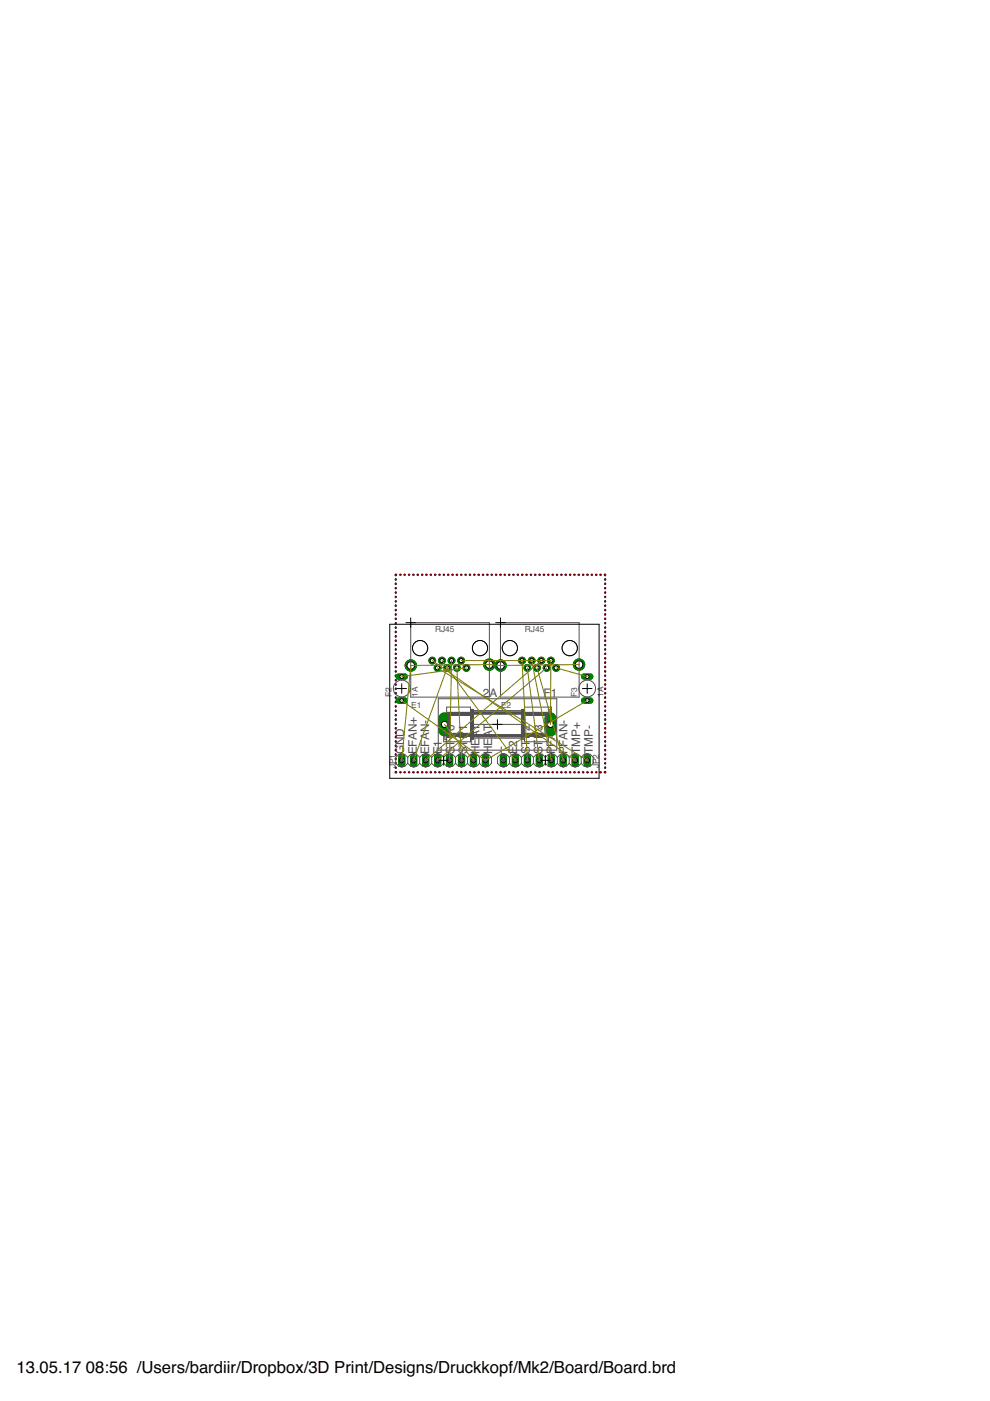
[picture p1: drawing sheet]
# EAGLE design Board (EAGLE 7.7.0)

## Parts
E1  RJ45  [RJ45]
E2  RJ45  [RJ45]
F1  2A  SH22,5A  [SH22,5A]
F2  1A  POLYFUSE  [POLYFUSE]
F3  1A  POLYFUSE  [POLYFUSE]
JP1  PINHD-1X8  [1X08]
JP2  PINHD-1X8  [1X08]

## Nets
GND [Power]: E1.S@1(S) E1.S@2(S) E2.S@1(S) E2.S@2(S) JP1.8 JP2.8
N$1 [Power]: E1.8 F2.2
N$2 [Power]: E2.8 F3.2
N$3 [Power]: E1.7 E2.7 F1.1
N$4 [High_Current]: F2.1 F3.1 JP1.1
N$5 [High_Current]: F1.2 JP1.2
N$6: E1.1 JP1.7
N$7: E1.2 JP1.6
N$8 [Power]: E1.3 JP1.5
N$9 [Power]: E1.4 JP1.4
N$10 [Power]: E1.5 JP1.3
N$11 [Power]: E1.6 JP2.7
N$13 [Power]: E2.1 JP2.6
N$14 [Power]: E2.2 JP2.5
N$15: E2.3 JP2.4
N$16: E2.4 JP2.3
N$17 [Power]: E2.5 JP2.2
N$18 [Power]: E2.6 JP2.1
